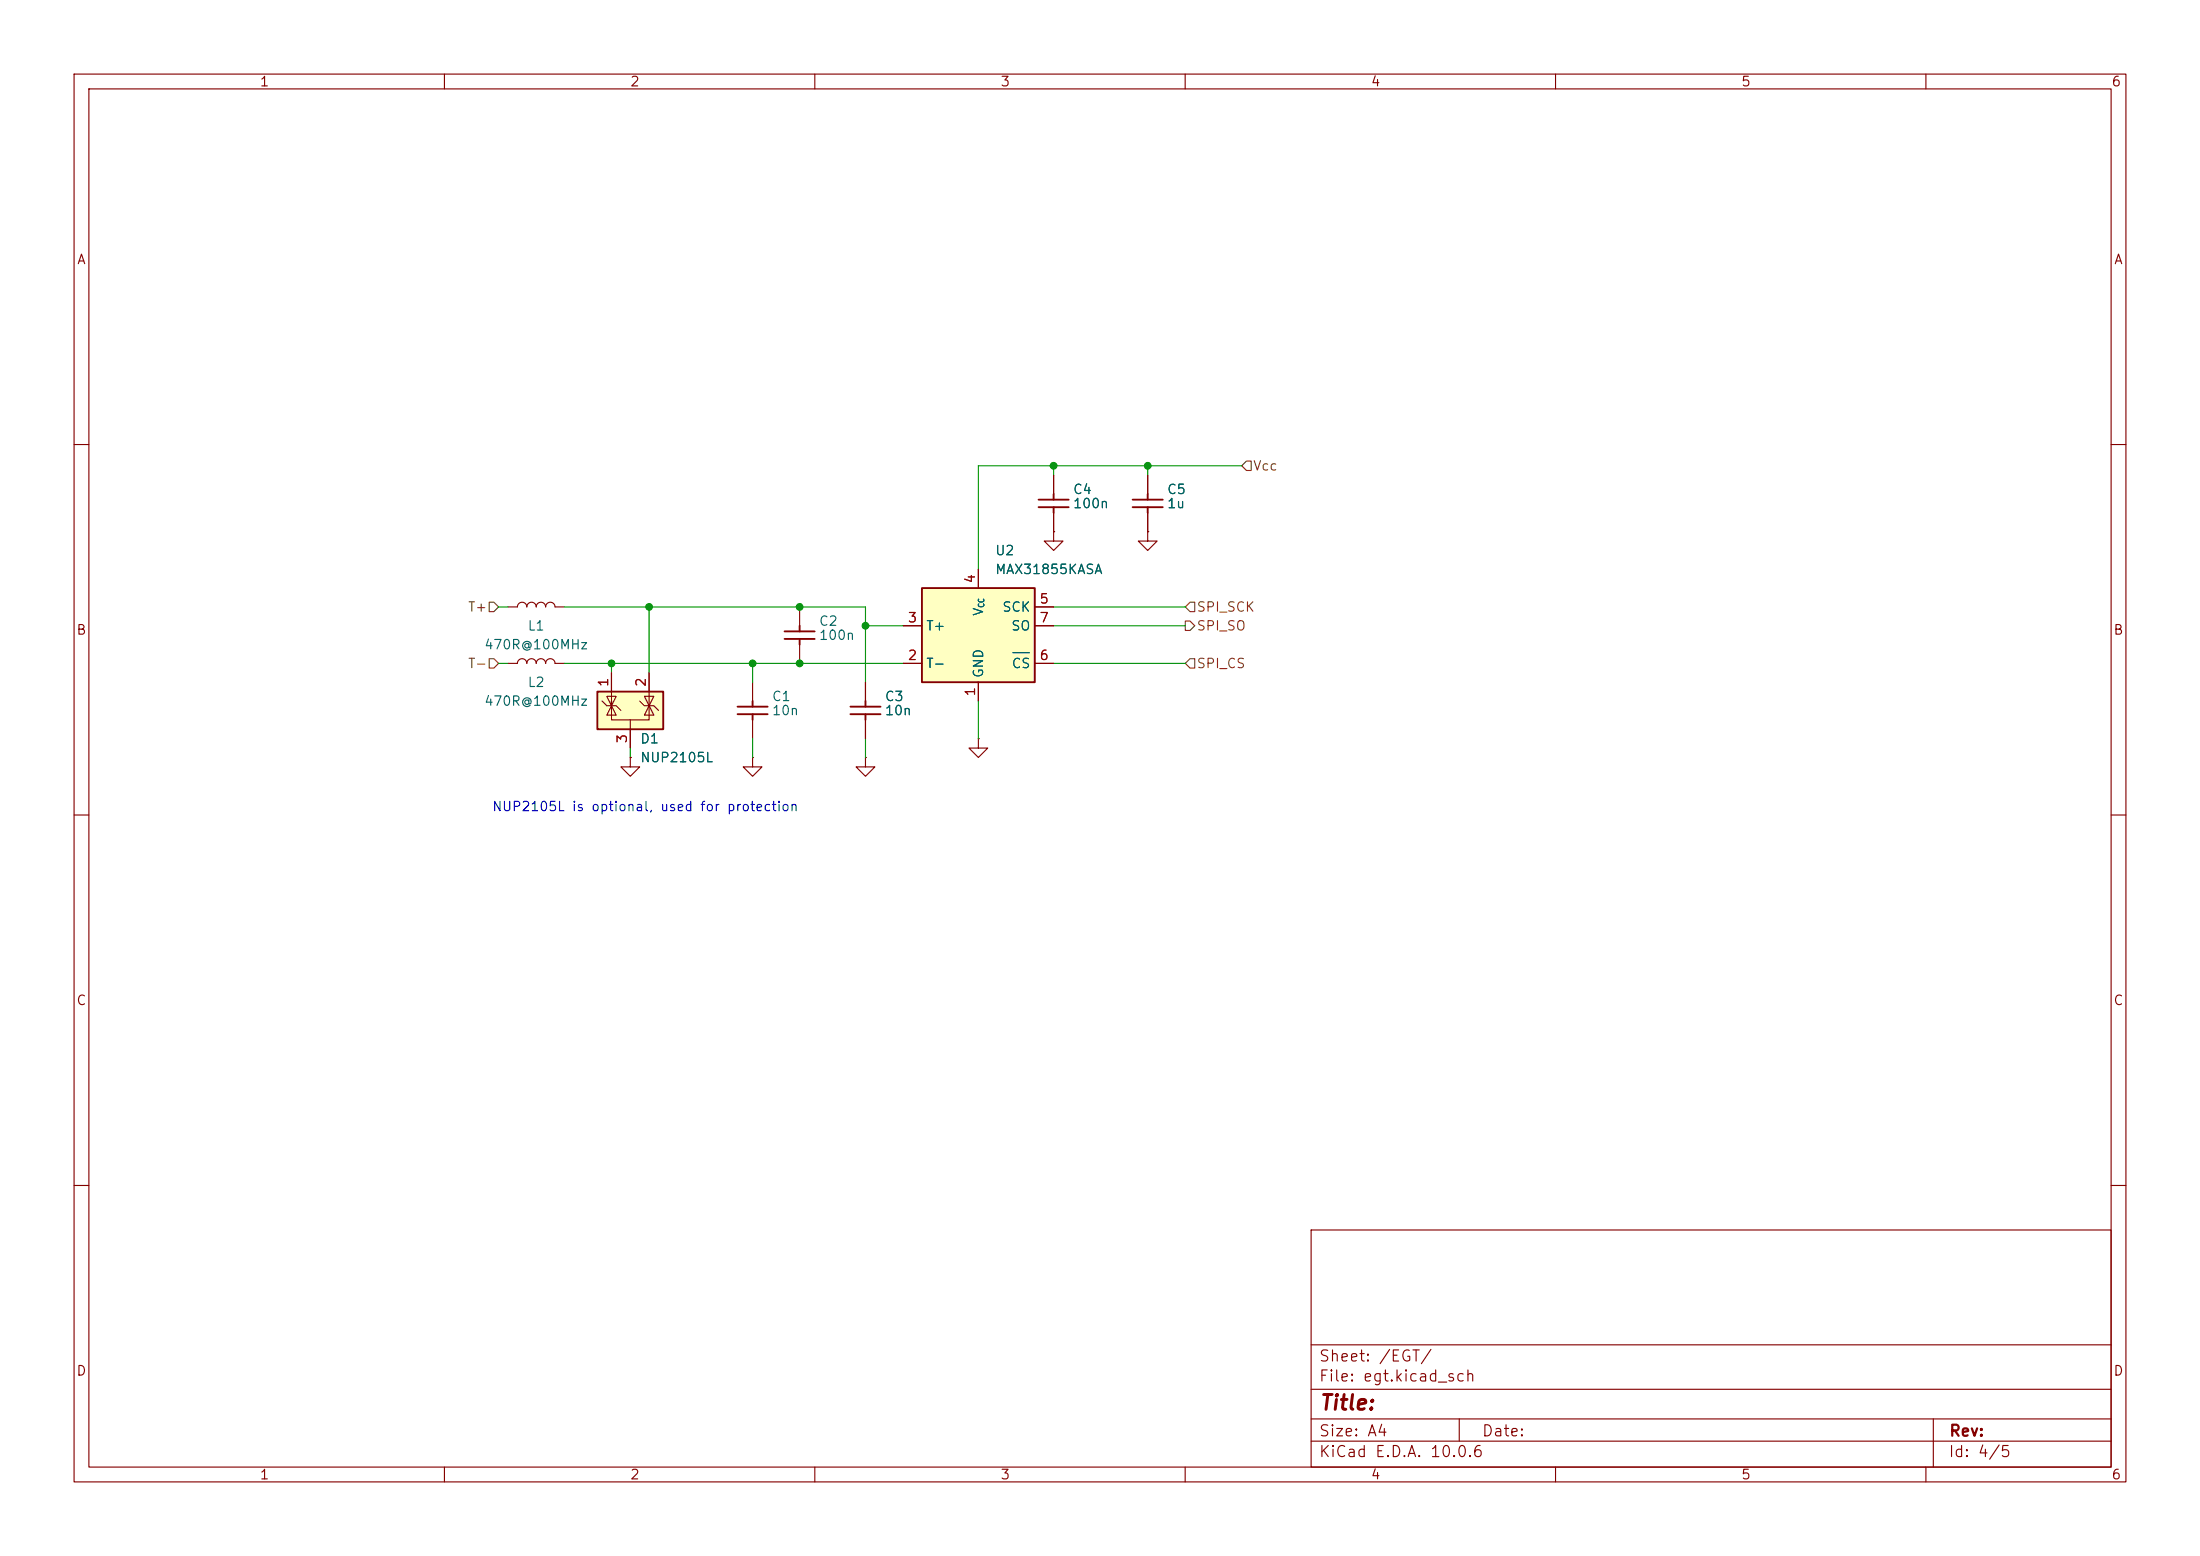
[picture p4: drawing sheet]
<svg xmlns="http://www.w3.org/2000/svg" width="297mm" height="210mm" viewBox="0 0 297 210" stroke-linecap="round" stroke-linejoin="round" font-family="sans-serif">
<g fill="none" stroke="#840000" stroke-width=".15">
<path d="M10 10h277v190h-277zM12 12h273v186h-273zM60 10v2M110 10v2M160 10v2M210 10v2M260 10v2M10 60h2M142.2 64.1v2.6M142.2 69.2v2.6M154.9 71.8v1.2h1.3l-1.3 1.3-1.2-1.3h1.2M154.9 71.8h.1"/>
<path d="M154.9 64.1v2.6M154.9 69.2v2.6M285 60h2M68.6 89.5h1.2a.64 .64 0 0 1 .7-.6 .64 .64 0 0 1 .6 .6 .64 .64 0 0 1 .7-.6 .64 .64 0 0 1 .6 .6 .64 .64 0 0 1 .6-.6 .64 .64 0 0 1 .7 .6 .64 .64 0 0 1 .6-.6 .64 .64 0 0 1 .6 .6h1.3M68.6 81.9h1.2a.64 .64 0 0 1 .7-.6 .64 .64 0 0 1 .6 .6 .64 .64 0 0 1 .7-.6 .64 .64 0 0 1 .6 .6 .64 .64 0 0 1 .6-.6 .64 .64 0 0 1 .7 .6 .64 .64 0 0 1 .6-.6 .64 .64 0 0 1 .6 .6h1.3M107.9 81.9v2.6M107.9 87v2.5M116.8 92.1v2.5M116.8 97.2v2.5M10 110h2M101.6 102.2v1.3h1.3l-1.3 1.3-1.3-1.3h1.3M101.6 102.2h.1"/>
<path d="M116.8 102.2v1.3h1.3l-1.3 1.3-1.2-1.3h1.2M116.8 102.2h.1M285 110h2M10 160h2M177 166h108v32h-108zM285 160h2M60 198v2M110 198v2M160 198v2M177 194.5h108M177 191.5h108M177 187.5h108"/>
<path d="M177 181.5h108M197 191.5v3M210 198v2M260 198v2M261 191.5v6.5"/>
</g>
<g fill="none" stroke="#840000" stroke-width=".25">
<path d="M140.2 68.5h4.1M140.2 67.4h4.1M142.2 66.7v.7M142.2 68.5v.7M152.9 68.5h4.1M152.9 67.4h4.1M154.9 66.7v.7M154.9 68.5v.7M105.9 86.2h4.1M105.9 85.2h4.1M107.9 84.5v.7M107.9 86.2v.8"/>
<path d="M114.8 96.4h4.1M114.8 95.4h4.1M116.8 94.6v.8M116.8 96.4v.8"/>
</g>
<path d="M124.5 79.4h15.2v12.7h-15.2z" fill="#ffffc2"/>
<path d="M124.5 79.4h15.2v12.7h-15.2zM99.6 96.4h4M99.6 95.4h4M101.6 94.6v.8M101.6 96.4v.8" fill="none" stroke="#840000" stroke-width=".25"/>
<g fill="none" stroke="#840000" stroke-width=".15">
<path d="M132.1 76.8v2.6M142.2 71.8v1.2h1.3l-1.3 1.3-1.2-1.3h1.2M142.2 71.8h.1M101.6 92.1v2.5M101.6 97.2v2.5M121.9 89.5h2.6M121.9 84.5h2.6M132.1 99.7v1.3h1.2l-1.2 1.2-1.3-1.2h1.3M132.1 99.7h.1M132.1 92.1v2.5M139.7 89.5h2.5M139.7 84.5h2.5"/>
<path d="M139.7 81.9h2.5"/>
</g>
<path d="M136.7 88.1h2.3" fill="none" stroke="#006464" stroke-width=".15"/>
<path d="M80.6 93.3h8.9v5.1h-8.9z" fill="#ffffc2"/>
<path d="M80.6 93.3h8.9v5.1h-8.9z" fill="none" stroke="#840000" stroke-width=".25"/>
<g fill="none" stroke="#840000" stroke-width=".15">
<path d="M132.1 76.8v2.6M142.2 71.8h.1M142.2 64.1v2.6M142.2 69.2v2.6M154.9 71.8h.1M154.9 64.1v2.6M154.9 69.2v2.6M81.3 94.6l.6 .7h1.3l.6 .6M82.5 95.3v1.9h5.1v-1.9M82.5 95.3l.7 1.2h-1.3zM82.5 94.6v.7l.7-1.3h-1.3l.6 1.3M82.5 90.8v4.5"/>
<path d="M85.1 97.2v3.8M86.4 94.6l.6 .7h1.3l.6 .6M87 94h1.3l-.7 1.3zM87.6 95.3l.7 1.2h-1.3zM87.6 90.8v4.5M116.8 92.1v2.5M116.8 97.2v2.5M121.9 89.5h2.6M121.9 84.5h2.6M132.1 92.1v2.5M139.7 89.5h2.5M139.7 84.5h2.5"/>
<path d="M139.7 81.9h2.5M85.1 102.2v1.3h1.3l-1.3 1.3-1.3-1.3h1.3M85.1 102.2h.1"/>
</g>
<path d="M168.3 62.2h.6v1.3h-.6l-.7-.6zM66 81.3h.7l.6 .6-.6 .7h-.7zM66 88.9h.7l.6 .6-.6 .7h-.7zM160 83.8h.7l.6 .7-.6 .6h-.7zM160.7 81.3h.6v1.3h-.6l-.7-.7zM160.7 88.9h.6v1.3h-.6l-.7-.7z" fill="none" stroke="#725600" stroke-width=".15"/>
<g fill="none" stroke="#009600" stroke-width=".15">
<path d="M142.2 62.9v1.2M154.9 62.9v1.2M167.6 62.9h-35.5v13.9M67.3 89.5h1.3M67.3 81.9h1.3M76.2 89.5h45.7M76.2 81.9h40.6v10.2M82.5 89.5v1.3M87.6 81.9v8.9M101.6 89.5v2.6M101.6 99.7v2.5M116.8 99.7v2.5"/>
<path d="M116.8 84.5h5.1M132.1 94.6v5.1M142.2 89.5h17.8M142.2 81.9h17.8M142.2 84.5h17.8M85.1 101v1.2"/>
</g>
<path d="M136.7 88.1h2.3" fill="none" stroke="#006464" stroke-width=".15"/>
<g fill="#009600" stroke="#009600" stroke-width=".14">
<circle cx="142.2" cy="62.9" r=".46"/>
<circle cx="154.9" cy="62.9" r=".46"/>
<circle cx="107.9" cy="81.9" r=".46"/>
<circle cx="116.8" cy="84.5" r=".46"/>
<circle cx="101.6" cy="89.5" r=".46"/>
<circle cx="107.9" cy="89.5" r=".46"/>
<circle cx="87.6" cy="81.9" r=".46"/>
<circle cx="82.5" cy="89.5" r=".46"/>
</g>
<text font-size="2" fill="#840000" x="178" y="190.8">Title:</text>
<g font-size="1.5" fill="#840000">
<text x="178" y="184.1">Sheet: /EGT/</text>
<text x="178" y="186.8">File: egt.kicad_sch</text>
<text x="178" y="197">KiCad E.D.A. 10.0.6</text>
<text x="178" y="194.2">Size: A4</text>
<text x="200" y="194.2">Date:</text>
<text x="263" y="197">Id: 4/5</text>
<text x="263" y="194.2">Rev:</text>
</g>
<g font-size="1.3" fill="#840000">
<text x="35" y="12">1</text>
<text x="85" y="12">2</text>
<text x="135" y="12">3</text>
<text x="185" y="12">4</text>
<text x="235" y="12">5</text>
<text x="285" y="12">6</text>
<text x="10.3" y="36">A</text>
<text x="285.3" y="36">A</text>
<text x="10.2" y="86">B</text>
<text x="285.2" y="86">B</text>
<text x="10.2" y="136">C</text>
<text x="285.2" y="136">C</text>
<text x="10.2" y="186">D</text>
<text x="285.2" y="186">D</text>
<text x="35" y="200">1</text>
<text x="85" y="200">2</text>
<text x="135" y="200">3</text>
<text x="185" y="200">4</text>
<text x="235" y="200">5</text>
<text x="285" y="200">6</text>
</g>
<g font-size="1.3" fill="#725600">
<text x="169.1" y="63.8">Vcc</text>
<text x="63.1" y="82.9">T+</text>
<text x="161.5" y="82.9">SPI_SCK</text>
<text x="161.5" y="85.4">SPI_SO</text>
<text x="63.1" y="90.5">T-</text>
<text x="161.5" y="90.5">SPI_CS</text>
</g>
<g font-size="1.3" fill="#006464">
<text x="144.8" y="67">C4</text>
<text x="144.8" y="68.9">100n</text>
<text x="157.5" y="67">C5</text>
<text x="157.5" y="68.9">1u</text>
<text x="134.3" y="75.3">U2</text>
<text x="134.3" y="77.8">MAX31855KASA</text>
<text x="133" y="83.2" transform="rotate(-90 133 83.2)">V</text>
<text x="135.2" y="82.9">SCK</text>
<text x="65.3" y="88">470R@100MHz</text>
<text x="71.1" y="85.4">L1</text>
<text x="110.5" y="84.8">C2</text>
<text x="110.5" y="86.7">100n</text>
<text x="124.9" y="85.4">T+</text>
<text x="136.4" y="85.4">SO</text>
<text x="65.3" y="95.6">470R@100MHz</text>
<text x="71.1" y="93">L2</text>
<text x="104.1" y="94.9">C1</text>
<text x="119.4" y="94.9">C3</text>
<text x="124.9" y="90.5">T-</text>
<text x="133" y="91.6" transform="rotate(-90 133 91.6)">GND</text>
<text x="136.5" y="90.5">CS</text>
<text x="86.3" y="100.7">D1</text>
<text x="104.1" y="96.8">10n</text>
<text x="119.4" y="96.8">10n</text>
<text x="86.3" y="103.2">NUP2105L</text>
</g>
<g font-size="1.3" fill="#a90000">
<text x="131.9" y="78.8" transform="rotate(-90 131.9 78.8)">4</text>
<text x="140.2" y="81.8">5</text>
<text x="122.5" y="89.4">2</text>
<text x="122.5" y="84.3">3</text>
<text x="140.2" y="89.4">6</text>
<text x="140.2" y="84.3">7</text>
<text x="82.4" y="92.8" transform="rotate(-90 82.4 92.8)">1</text>
<text x="87.5" y="92.8" transform="rotate(-90 87.5 92.8)">2</text>
<text x="131.9" y="94.1" transform="rotate(-90 131.9 94.1)">1</text>
<text x="85" y="100.4" transform="rotate(-90 85 100.4)">3</text>
</g>
<text font-size="1.3" fill="#0000c2" x="66.3" y="109.8">NUP2105L is optional, used for protection</text>
<text font-size=".8" fill="#006464" x="133.1" y="82.1" transform="rotate(-90 133.1 82.1)">CC</text>
</svg>
